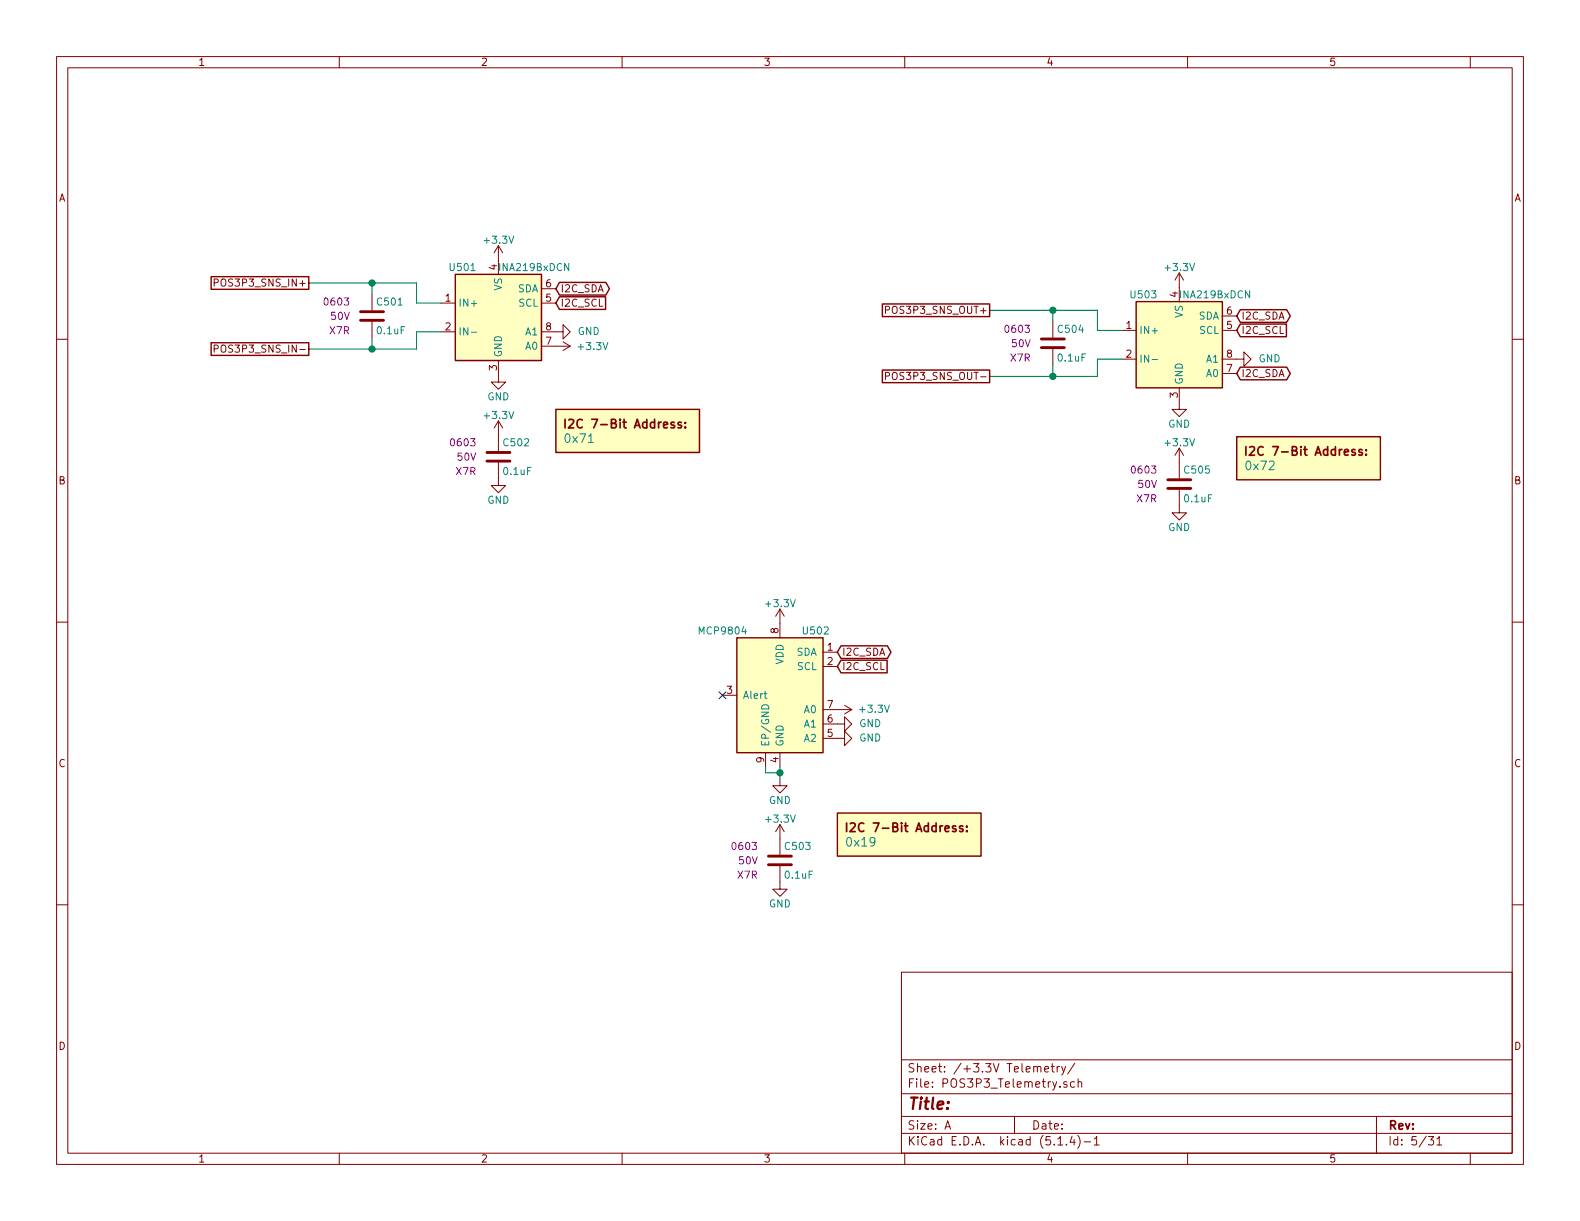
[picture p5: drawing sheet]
<svg xmlns="http://www.w3.org/2000/svg" width="279mm" height="216mm" viewBox="0 0 279 216" stroke-linecap="round" stroke-linejoin="round" font-family="sans-serif">
<g fill="none" stroke="#840000" stroke-width=".18">
<path d="M10 10h259.4v195.9h-259.4zM12 12h255.4v191.9h-255.4zM60 10v2M110 10v2M160 10v2M210 10v2M260 10v2M10 60h2M37.9 50l.6-.1 .1-.1-.1-.3-.1-.2h-.5v1.3M65.8 52.1v2.8M65.8 56.9v2.8M78 53.6h2.5"/>
<path d="M78 58.7h2.5M88.1 43.4l-.7 1.3M88.1 43.4v5.1M88.1 43.4l.8 1.3M95.8 58.7h3.8v-1.3l1.2 1.3-1.2 1.2v-1.2M95.8 53.6h2.5M95.8 51.1h2.5M156.6 54.8l.7-.1v-.4l-.2-.1h-.5v1.2M186.2 56.9v2.8M198.4 58.4h2.5M208.5 48.3v5M208.5 48.3l-.7 1.2"/>
<path d="M208.5 48.3l.8 1.2M216.2 58.4h2.5M216.2 55.9h2.5M267.4 60h2M37.9 61.7l.6-.1 .1-.2-.1-.3-.1-.1h-.5v1.3M88.1 63.8v3.8h1.3l-1.3 1.2-1.2-1.2h1.2M88.1 74.4v5.4M88.1 74.4l-.7 1.3M88.1 74.4l.8 1.3M95.8 61.2h5M99.6 60.5l1.2 .7M100.8 61.2l-1.2 .8"/>
<path d="M156.6 66.5l.7-.1v-.4l-.2-.2h-.5v1.3M186.2 61.7v2.8M198.4 63.5h2.5M208.5 68.6v3.8h1.3l-1.3 1.3-1.2-1.3h1.2M208.5 79.2l-.7 1.3M208.5 79.2v5.4M208.5 79.2l.8 1.3M216.2 63.5h3.8v-1.3l1.2 1.3-1.2 1.3v-1.3M216.2 66h2.5M88.1 81.8v4.1h1.3l-1.3 1.2-1.2-1.2h1.2M208.5 86.6v4.1h1.3l-1.3 1.2-1.2-1.2h1.2M10 110h2"/>
<path d="M137.9 107.7l.8 1.3M137.9 107.7v5.1M137.9 107.7l-.7 1.3M145.5 115.3h2.6M145.5 117.9h2.6M267.4 110h2M127.8 122.9h2.5M135.4 133.1v2.5M137.9 137.7v1.2h-1.2l1.2 1.3 1.3-1.3h-1.3M137.9 133.1v2.5M145.5 130.6h3.9v-1.3l1.2 1.3-1.2 1.2v-1.2M145.5 128h3.9v-1.3l1.2 1.3-1.2 1.3v-1.3"/>
<path d="M145.5 125.5h5.1M149.4 124.7l1.2 .8M150.6 125.5l-1.2 .7M10 160h2M137.9 153.2v4h1.3l-1.3 1.3-1.2-1.3h1.2M137.9 145.8v5.3M137.9 145.8l-.7 1.3M137.9 145.8l.8 1.3M267.4 160h2M159.4 171.9h108v32h-108zM159.4 197.4h108M159.4 193.4h108"/>
<path d="M159.4 187.4h108M167.1 199.7l.5-1.5 .5 1.5M167.2 199.2h.8M179.4 197.4v3M184.7 189.1l.7-.2v-.3h-.5l-.2 .2 .1 .7h.6M185.9 188.6h.5M186.1 188.1v1.3l.3 .2M186.9 188.6v1M187.4 188.6h-.3l-.2 .2M187.7 188.6l.4 1M188.4 188.6l-.5 1.3-.2 .2M188.6 191.3h-.3l-.2 .2 .1 .2 .4 .1v.4h-.5"/>
<path d="M190 191.3h-.4l-.3 .2 .1 .6 .2 .2 .4-.1M190.1 188l-1.3 1.9M190.7 191.4l.2-.1h.3l.1 1M190.7 190.8v1.5M243.4 197.4v6.5M60 203.9v2M110 203.9v2M159.4 200.4h108M160 203.9v2M187.1 202.5h.8M188.6 202.3v.2M189.6 200.9l-.4 1.1h.9"/>
<path d="M189.9 201.5v1M190.6 200.8a1.71 1.71 0 0 1 0 2.2M191.7 201.9h1.2M193.5 201.4l.4-.4v1.5M193.5 202.5h.9M210 203.9v2M252.6 201h.9l-.5 .5 .4 .2v.6l-.2 .2-.6-.2M254.1 201.4l.4-.4v1.5M254.1 202.5h.8M260 203.9v2"/>
</g>
<g fill="#ffffc2" stroke="#ffffc2" stroke-width=".18">
<path d="M98.3 72.4h25.4v7.6h-25.4z"/>
<path d="M80.5 48.5h15.3v15.3h-15.3z"/>
<path d="M218.7 77.2h25.4v7.6h-25.4z"/>
<path d="M200.9 53.3h15.3v15.3h-15.3z"/>
<path d="M130.3 112.8h15.2v20.3h-15.2z"/>
<path d="M148.1 143.8h25.4v7.6h-25.4z"/>
</g>
<g fill="none" stroke="#840000" stroke-width=".25">
<path d="M37.3 48.9h17.3v2.3h-17.3zM80.5 48.5h15.3v15.3h-15.3zM98.9 49.9h8.2l.7 1.2-.7 1.1h-8.2l-.6-1.1zM98.9 52.5h8.2v2.2h-8.2l-.6-1.1zM156 53.7h19v2.3h-19zM200.9 53.3h15.3v15.3h-15.3zM219.3 54.8h8.2l.7 1.1-.7 1.1h-8.2l-.6-1.1zM219.3 57.3h8.2v2.2h-8.2l-.6-1.1zM37.3 60.6h17.3v2.2h-17.3zM98.3 72.4h25.4v7.6h-25.4zM156 65.4h19v2.3h-19zM218.7 77.2h25.4v7.6h-25.4z"/>
<path d="M219.3 64.9h8.2l.7 1.1-.7 1.2h-8.2l-.6-1.2zM130.3 112.8h15.2v20.3h-15.2zM148.7 114.2h8.2l.7 1.1-.7 1.1h-8.2l-.6-1.1zM148.7 116.7h8.2v2.3h-8.2l-.6-1.1zM148.1 143.8h25.4v7.6h-25.4z"/>
</g>
<g fill="none" stroke="#840000" stroke-width=".3">
<path d="M99.9 74.1v1.6M100.6 74.3l.5-.2 .3 .2v.3l-.9 1.1h.9M120.5 74.7h-.4l-.2 .2 .1 .2 .5 .1v.4h-.6M121.2 75.5v.2M121.2 74.7v.2M220.3 79v1.5M221 79.1l.6-.1 .2 .1v.3l-.9 1.1h.9M240.9 79.6l-.4-.1-.2 .2 .1 .2 .5 .2v.3h-.6M241.6 79.6v.1M241.6 80.3v.2M149.7 145.5v1.5M150.4 145.6l.6-.1 .2 .1v.3l-.9 1.1h.9"/>
<path d="M170.3 146.1l-.4-.1-.2 .2v.3l.6 .1v.4h-.6M171 146.9v.1M171 146.1v.1"/>
</g>
<path d="M83.3 58.8h1M203.7 63.6h1M134.8 124.7a.66 .66 0 0 1 .8 0 .66 .66 0 0 1 .3 .6h-1.2zM135.1 122.7h.5M135.3 122.2v1.1l.3 .2" fill="none" stroke="#008484" stroke-width=".18"/>
<path d="M63.8 56.6h4M63.8 55.1h4M184.1 59.9h4.1M184.1 61.5h4.1M86.1 81.5h4.1M86.1 80h4.1M206.5 86.4h4.1M206.5 84.8h4.1M135.9 152.9h4.1M135.9 151.4h4.1" fill="none" stroke="#840000" stroke-width=".51"/>
<path d="M54.6 50h19.1v3.6h4.3M65.8 50v2.1M65.8 59.7v2M78 58.7h-4.3v3h-19.1M175 54.9h19.1v3.5h4.3M186.2 54.9v2M186.2 64.5v2M198.4 63.5h-4.3v3h-19.1M135.4 135.6v1.1h2.5M137.9 135.6v2.1" fill="none" stroke="#008400" stroke-width=".18"/>
<g fill="#008400" stroke="#008400" stroke-width=".25">
<circle cx="186.2" cy="54.9" r=".51"/>
<circle cx="65.8" cy="61.7" r=".51"/>
<circle cx="65.8" cy="50" r=".51"/>
<circle cx="186.2" cy="66.5" r=".51"/>
<circle cx="137.9" cy="136.7" r=".51"/>
</g>
<path d="M127.2 122.3l1.2 1.2M128.4 122.3l-1.2 1.2" fill="none" stroke="#000084" stroke-width=".18"/>
<text font-size="2.8" fill="#840000" x="160.4" y="196.2">Title:</text>
<g font-size="2.1" fill="#840000">
<text x="101.4" y="75.7">I2C 7-Bit Address:</text>
<text x="221.8" y="80.6">I2C 7-Bit Address:</text>
<text x="151.2" y="147.1">I2C 7-Bit Address:</text>
<text x="160.4" y="189.6">Sheet: /+3.3V Telemetry/</text>
<text x="160.4" y="192.3">File: POS3P3_Telemetry.sch</text>
<text x="160.4" y="202.5">KiCad E.D.A. kicad (5.1.4)-1</text>
<text x="160.4" y="199.7">Size: A</text>
<text x="182.4" y="199.7">Date:</text>
<text x="245.4" y="199.7">Rev:</text>
<text x="245.4" y="202.5">Id: 5/31</text>
</g>
<g font-size="2.1" fill="#008484">
<text x="100.1" y="78.3">0x71</text>
<text x="220.5" y="83.1">0x72</text>
<text x="149.9" y="149.7">0x19</text>
</g>
<g font-size="1.8" fill="#840000">
<text x="35" y="11.6">1</text>
<text x="85" y="11.6">2</text>
<text x="135" y="11.6">3</text>
<text x="185" y="11.6">4</text>
<text x="235" y="11.6">5</text>
<text x="10.4" y="35.6">A</text>
<text x="267.8" y="35.6">A</text>
<text x="39.1" y="50.7">POS3P3_SNS_IN+</text>
<text x="78.8" y="53.3">1</text>
<text x="96.5" y="53.3">5</text>
<text x="96.5" y="50.8">6</text>
<text x="99.1" y="51.7">I2C_SDA</text>
<text x="78.8" y="58.4">2</text>
<text x="96.5" y="58.4">8</text>
<text x="99.1" y="54.2">I2C_SCL</text>
<text x="157.5" y="55.5">POS3P3_SNS_OUT+</text>
<text x="199.2" y="58.2">1</text>
<text x="216.9" y="58.2">5</text>
<text x="216.9" y="55.6">6</text>
<text x="219.5" y="56.5">I2C_SDA</text>
<text x="219.5" y="59.1">I2C_SCL</text>
<text x="39.5" y="62.4">POS3P3_SNS_IN-</text>
<text x="87.9" y="65.5" transform="rotate(-90 87.9 65.5)">3</text>
<text x="96.5" y="61">7</text>
<text x="199.2" y="63.2">2</text>
<text x="216.9" y="65.8">7</text>
<text x="216.9" y="63.2">8</text>
<text x="157.9" y="67.2">POS3P3_SNS_OUT-</text>
<text x="208.3" y="70.3" transform="rotate(-90 208.3 70.3)">3</text>
<text x="219.5" y="66.7">I2C_SDA</text>
<text x="10.4" y="85.6">B</text>
<text x="267.8" y="85.6">B</text>
<text x="137.7" y="112" transform="rotate(-90 137.7 112)">8</text>
<text x="146.3" y="115.1">1</text>
<text x="146.3" y="117.6">2</text>
<text x="148.9" y="116">I2C_SDA</text>
<text x="148.9" y="118.5">I2C_SCL</text>
<text x="128.5" y="122.7">3</text>
<text x="146.3" y="125.2">7</text>
<text x="146.3" y="130.3">5</text>
<text x="146.3" y="127.8">6</text>
<text x="10.4" y="135.6">C</text>
<text x="135.1" y="134.8" transform="rotate(-90 135.1 134.8)">9</text>
<text x="137.7" y="134.8" transform="rotate(-90 137.7 134.8)">4</text>
<text x="267.8" y="135.6">C</text>
<text x="10.4" y="185.6">D</text>
<text x="267.8" y="185.6">D</text>
<text x="35" y="205.5">1</text>
<text x="85" y="205.5">2</text>
<text x="135" y="205.5">3</text>
<text x="185" y="205.5">4</text>
<text x="235" y="205.5">5</text>
</g>
<g font-size="1.8" fill="#008484">
<text x="79.7" y="47.9">U501</text>
<text x="85.8" y="43.1">+3.3V</text>
<text x="87.9" y="47.7" transform="rotate(-90 87.9 47.7)">4</text>
<text x="88.4" y="47.9">INA219BxDCN</text>
<text x="206.2" y="47.9">+3.3V</text>
<text x="88.8" y="51.4" transform="rotate(-90 88.8 51.4)">VS</text>
<text x="91.5" y="51.7">SDA</text>
<text x="200.1" y="52.8">U503</text>
<text x="208.3" y="52.6" transform="rotate(-90 208.3 52.6)">4</text>
<text x="208.8" y="52.8">INA219BxDCN</text>
<text x="66.8" y="59.1">0.1uF</text>
<text x="66.8" y="54">C501</text>
<text x="81" y="54.2">IN+</text>
<text x="81" y="59.3">IN-</text>
<text x="91.7" y="54.2">SCL</text>
<text x="93" y="59.3">A1</text>
<text x="102.2" y="59.2">GND</text>
<text x="187.2" y="58.9">C504</text>
<text x="201.4" y="59.1">IN+</text>
<text x="209.2" y="56.2" transform="rotate(-90 209.2 56.2)">VS</text>
<text x="211.9" y="56.5">SDA</text>
<text x="212.1" y="59.1">SCL</text>
<text x="88.8" y="63.2" transform="rotate(-90 88.8 63.2)">GND</text>
<text x="93" y="61.8">A0</text>
<text x="102.4" y="61.9">+3.3V</text>
<text x="187.2" y="63.9">0.1uF</text>
<text x="201.4" y="64.1">IN-</text>
<text x="213.4" y="64.1">A1</text>
<text x="222.6" y="64.1">GND</text>
<text x="86.2" y="70.8">GND</text>
<text x="209.2" y="68.1" transform="rotate(-90 209.2 68.1)">GND</text>
<text x="213.4" y="66.7">A0</text>
<text x="85.8" y="74.1">+3.3V</text>
<text x="206.6" y="75.6">GND</text>
<text x="89.2" y="84">0.1uF</text>
<text x="89.2" y="78.9">C502</text>
<text x="206.2" y="78.9">+3.3V</text>
<text x="209.6" y="83.7">C505</text>
<text x="86.2" y="89.1">GND</text>
<text x="209.5" y="88.8">0.1uF</text>
<text x="206.6" y="93.9">GND</text>
<text x="135.6" y="107.4">+3.3V</text>
<text x="123.8" y="112.2">MCP9804</text>
<text x="142.1" y="112.2">U502</text>
<text x="138.6" y="117.5" transform="rotate(-90 138.6 117.5)">VDD</text>
<text x="140.8" y="116">SDA</text>
<text x="141" y="118.5">SCL</text>
<text x="131.3" y="123.6">Alert</text>
<text x="142.3" y="131.2">A2</text>
<text x="142.3" y="128.7">A1</text>
<text x="142.3" y="126.1">A0</text>
<text x="151.9" y="131.1">GND</text>
<text x="151.9" y="128.6">GND</text>
<text x="152.2" y="126">+3.3V</text>
<text x="136" y="132.1" transform="rotate(-90 136 132.1)">EP/GND</text>
<text x="138.6" y="132.1" transform="rotate(-90 138.6 132.1)">GND</text>
<text x="136" y="142.2">GND</text>
<text x="135.6" y="145.5">+3.3V</text>
<text x="138.9" y="155.4">0.1uF</text>
<text x="139" y="150.3">C503</text>
<text x="136" y="160.5">GND</text>
</g>
<g font-size="1.8" fill="#840084">
<text x="57.5" y="54">0603</text>
<text x="58.3" y="59.1">X7R</text>
<text x="58.6" y="56.6">50V</text>
<text x="177.9" y="58.9">0603</text>
<text x="178.7" y="63.9">X7R</text>
<text x="179" y="61.4">50V</text>
<text x="79.9" y="78.9">0603</text>
<text x="80.7" y="84">X7R</text>
<text x="80.9" y="81.5">50V</text>
<text x="200.3" y="83.7">0603</text>
<text x="201.1" y="88.8">X7R</text>
<text x="201.3" y="86.3">50V</text>
<text x="129.7" y="150.3">0603</text>
<text x="130.5" y="155.4">X7R</text>
<text x="130.7" y="152.8">50V</text>
</g>
</svg>
